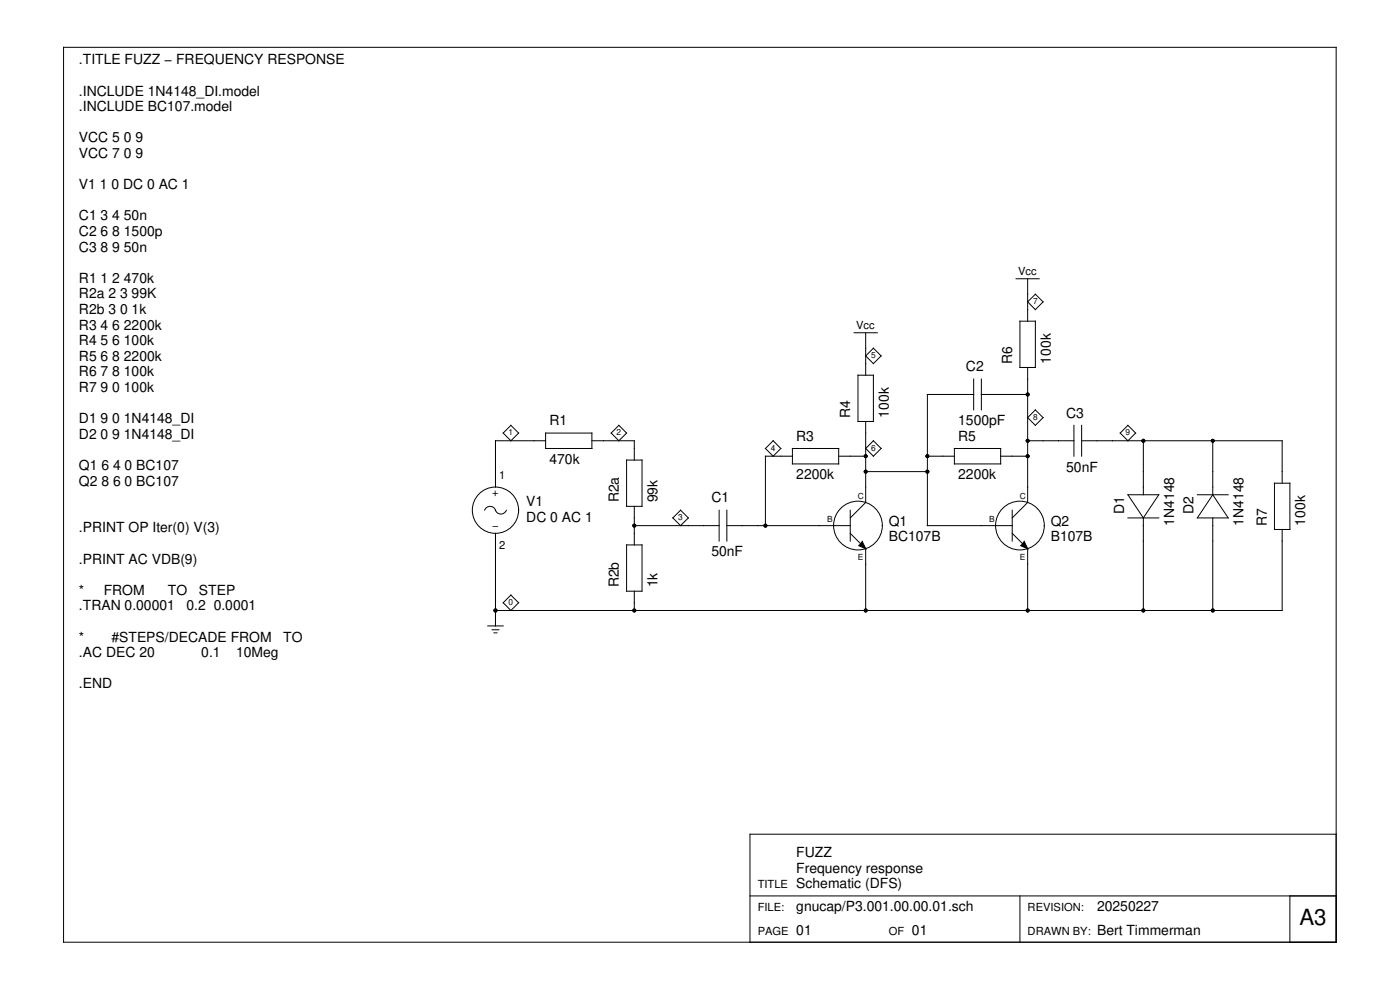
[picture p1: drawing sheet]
<svg xmlns="http://www.w3.org/2000/svg" width="420mm" height="297mm" viewBox="0 0 420 297" stroke-linecap="round" stroke-linejoin="round" font-family="sans-serif">
<g fill="none" stroke="#000" stroke-width=".3">
<path d="M19.1 14.2h381.9v268.5h-381.9zM256.3 99.8h7M259.8 99.8v12.8M304.9 83.6h7M306.1 96.4h4.6v13.9h-4.6zM308.4 83.6v12.8M308.4 90.6l2.3-2.3 2.3 2.3-2.3 2.3zM257.5 112.6h4.6v13.9h-4.6zM262.1 104.5l2.3 2.3-2.3 2.3-2.3-2.3zM292.2 118.4h-13.9v39.3h25.5M292.2 113.7v9.3M294.5 118.4h13.9"/>
<path d="M294.5 113.7v9.3M308.4 110.3v40.5l-4.6 4.6M153.3 127.6l2.3 2.3-2.3 2.3-2.3-2.3zM163.7 132.2h-15v13.9M163.7 129.9h13.9v4.7h-13.9zM177.6 132.2h12.8v5.8M185.7 127.6l2.3 2.3-2.3 2.3-2.3-2.3zM188 138h4.7v13.9h-4.7zM229.7 134.6l2.3-2.4 2.3 2.4-2.3 2.3zM237.8 134.6h13.9v4.6h-13.9zM237.8 136.9h-8.1v20.8M251.7 136.9h8.1"/>
<path d="M259.8 126.5v24.3l-4.6 4.6M262.1 132.2l2.3 2.4-2.3 2.3-2.3-2.3zM278.3 136.9h8.1M286.4 134.6h13.9v4.6h-13.9zM300.3 136.9h8.1M308.4 132.2h13.9M308.4 125.3l2.3-2.3 2.3 2.3-2.3 2.3zM322.3 127.6v9.3M324.6 132.2h60.2v12.8M324.6 127.6v9.3M338.5 127.6l2.3 2.3-2.3 2.3-2.3-2.3zM343.1 132.2v16.2"/>
<path d="M364 132.2v16.2M145.4 153.1a1.78 1.78 0 0 1 1.9-1.2 1.78 1.78 0 0 1 1.6 1.6 1.74 1.74 0 0 0 1.6 .7 1.74 1.74 0 0 0 1.4-1.1M190.4 151.9v11.6M190.4 157.7h25.4M201.9 155.4l2.4-2.3 2.3 2.3-2.3 2.3zM215.8 153.1v9.2M218.1 157.7h37.1M218.1 153.1v9.2M255.2 153.1v9.2M259.8 141.5h18.5M303.8 153.1v9.2M338.5 148.4h9.3l-4.7 7z"/>
<path d="M338.5 155.4h9.3M343.1 155.4v27.8M359.3 148.4h9.3M364 148.4l4.6 7h-9.3zM364 155.4v27.8M382.5 145h4.6v13.9h-4.6zM384.8 158.9v24.3h-236.1M148.7 160v27.8M153.3 178.5l2.3 2.4-2.3 2.3-2.3-2.3zM188 163.5h4.7v13.9h-4.7zM190.4 177.4v5.8M255.2 160l4.6 4.7v18.5"/>
<path d="M258.8 162.5l1 2.2-2.1-1zM303.8 160l4.6 4.7v18.5M307.4 162.5l1 2.2-2.1-1zM146.4 187.8h4.6M147.7 189h2M148.2 189.9h1M401 250.3h-175.9v32.4M225.1 268.8h175.9M306.1 268.8v13.9M387.1 268.8v13.9"/>
<circle cx="148.7" cy="153.1" r="6.9"/>
<circle cx="257.5" cy="157.7" r="7.3"/>
<circle cx="306.1" cy="157.7" r="7.3"/>
</g>
<g fill="#000">
<path d="M258.8 162.5l1 2.2-2.1-1zM307.4 162.5l1 2.2-2.1-1z"/>
<circle cx="308.4" cy="118.4" r=".58"/>
<circle cx="259.8" cy="136.9" r=".58"/>
<circle cx="278.3" cy="136.9" r=".58"/>
<circle cx="308.4" cy="136.9" r=".58"/>
<circle cx="308.4" cy="132.2" r=".58"/>
<circle cx="343.1" cy="132.2" r=".58"/>
<circle cx="364" cy="132.2" r=".58"/>
<circle cx="190.4" cy="157.7" r=".58"/>
<circle cx="229.7" cy="157.7" r=".58"/>
<circle cx="259.8" cy="141.5" r=".58"/>
<circle cx="278.3" cy="141.5" r=".58"/>
<circle cx="148.7" cy="183.2" r=".58"/>
<circle cx="190.4" cy="183.2" r=".58"/>
<circle cx="259.8" cy="183.2" r=".58"/>
<circle cx="308.4" cy="183.2" r=".58"/>
<circle cx="343.1" cy="183.2" r=".58"/>
<circle cx="364" cy="183.2" r=".58"/>
</g>
<text font-size="6.7" x="390" y="277.5">A3</text>
<g font-size="4.2">
<text x="23.7" y="19.3">.TITLE FUZZ − FREQUENCY RESPONSE</text>
<text x="23.7" y="28.7">.INCLUDE 1N4148_DI.model</text>
<text x="23.7" y="33.4">.INCLUDE BC107.model</text>
<text x="23.7" y="42.7">VCC 5 0 9</text>
<text x="23.7" y="47.4">VCC 7 0 9</text>
<text x="23.7" y="56.8">V1 1 0 DC 0 AC 1</text>
<text x="23.7" y="66.1">C1 3 4 50n</text>
<text x="23.7" y="70.8">C2 6 8 1500p</text>
<text x="23.7" y="75.5">C3 8 9 50n</text>
<text x="23.7" y="84.9">R1 1 2 470k</text>
<text x="23.7" y="89.5">R2a 2 3 99K</text>
<text x="23.7" y="94.2">R2b 3 0 1k</text>
<text x="23.7" y="98.9">R3 4 6 2200k</text>
<text x="23.7" y="103.6">R4 5 6 100k</text>
<text x="23.7" y="108.3">R5 6 8 2200k</text>
<text x="23.7" y="112.9">R6 7 8 100k</text>
<text x="289.9" y="111.4">C2</text>
<text x="303.8" y="109.1" transform="rotate(-90 303.8 109.1)">R6</text>
<text x="315.4" y="109.1" transform="rotate(-90 315.4 109.1)">100k</text>
<text x="23.7" y="117.6">R7 9 0 100k</text>
<text x="255.2" y="125.3" transform="rotate(-90 255.2 125.3)">R4</text>
<text x="266.7" y="125.3" transform="rotate(-90 266.7 125.3)">100k</text>
<text x="320" y="125.3">C3</text>
<text x="23.7" y="127">D1 9 0 1N4148_DI</text>
<text x="23.7" y="131.7">D2 0 9 1N4148_DI</text>
<text x="164.9" y="127.6">R1</text>
<text x="287.6" y="127.6">1500pF</text>
<text x="239" y="132.2">R3</text>
<text x="287.6" y="132.2">R5</text>
<text x="23.7" y="141">Q1 6 4 0 BC107</text>
<text x="164.9" y="139.2">470k</text>
<text x="239" y="143.8">2200k</text>
<text x="287.6" y="143.8">2200k</text>
<text x="320" y="141.5">50nF</text>
<text x="23.7" y="145.7">Q2 8 6 0 BC107</text>
<text x="158" y="151.9">V1</text>
<text x="185.7" y="150.8" transform="rotate(-90 185.7 150.8)">R2a</text>
<text x="197.3" y="150.8" transform="rotate(-90 197.3 150.8)">99k</text>
<text x="213.5" y="150.8">C1</text>
<text x="337.3" y="154.2" transform="rotate(-90 337.3 154.2)">D1</text>
<text x="358.2" y="154.2" transform="rotate(-90 358.2 154.2)">D2</text>
<text x="23.7" y="159.8">.PRINT OP Iter(0) V(3)</text>
<text x="158" y="156.6">DC 0 AC 1</text>
<text x="266.7" y="157.7">Q1</text>
<text x="315.4" y="157.7">Q2</text>
<text x="352.4" y="157.7" transform="rotate(-90 352.4 157.7)">1N4148</text>
<text x="373.2" y="157.7" transform="rotate(-90 373.2 157.7)">1N4148</text>
<text x="380.2" y="157.7" transform="rotate(-90 380.2 157.7)">R7</text>
<text x="391.7" y="157.7" transform="rotate(-90 391.7 157.7)">100k</text>
<text x="213.5" y="167">50nF</text>
<text x="266.7" y="162.3">BC107B</text>
<text x="315.4" y="162.3">B107B</text>
<text x="23.7" y="169.1">.PRINT AC VDB(9)</text>
<text x="23.7" y="178.5">*</text>
<text x="31.1" y="178.5">FROM</text>
<text x="50.4" y="178.5">TO</text>
<text x="59.7" y="178.5">STEP</text>
<text x="185.7" y="176.2" transform="rotate(-90 185.7 176.2)">R2b</text>
<text x="197.3" y="176.2" transform="rotate(-90 197.3 176.2)">1k</text>
<text x="23.7" y="183.2">.TRAN 0.00001</text>
<text x="56" y="183.2">0.2 0.0001</text>
<text x="23.7" y="192.5">*</text>
<text x="23.7" y="197.2">.AC DEC 20</text>
<text x="33.5" y="192.5">#STEPS/DECADE FROM</text>
<text x="60.4" y="197.2">0.1</text>
<text x="70.9" y="197.2">10Meg</text>
<text x="85" y="192.5">TO</text>
<text x="23.7" y="206.6">.END</text>
<text x="239" y="257.2">FUZZ</text>
<text x="239" y="261.9">Frequency response</text>
<text x="239" y="266.5">Schematic (DFS)</text>
<text x="239" y="273.4">gnucap/P3.001.00.00.01.sch</text>
<text x="329.2" y="273.4">20250227</text>
<text x="239" y="280.4">01</text>
<text x="273.7" y="280.4">01</text>
<text x="329.2" y="280.4">Bert Timmerman</text>
</g>
<g font-size="3.3">
<text x="305.5" y="82.5">Vcc</text>
<text x="256.9" y="98.7">Vcc</text>
<text x="149.9" y="143.8">1</text>
<text x="147.7" y="148.9">+</text>
<text x="147.7" y="158.9">−</text>
<text x="149.9" y="164.7">2</text>
<text x="227.4" y="266.5">TITLE</text>
<text x="227.4" y="273.4">FILE:</text>
<text x="308.4" y="273.4">REVISION:</text>
<text x="227.4" y="280.4">PAGE</text>
<text x="266.7" y="280.4">OF</text>
<text x="308.4" y="280.4">DRAWN BY:</text>
</g>
<g font-size="2.5">
<text x="310" y="91.2">7</text>
<text x="261.4" y="107.4">5</text>
<text x="310" y="125.9">8</text>
<text x="152.6" y="130.6">1</text>
<text x="185" y="130.6">2</text>
<text x="337.8" y="130.6">9</text>
<text x="231.3" y="135.2">4</text>
<text x="261.4" y="135.2">6</text>
<text x="257.5" y="149.6">C</text>
<text x="306.1" y="149.6">C</text>
<text x="203.6" y="156">3</text>
<text x="248.2" y="156.6">B</text>
<text x="296.8" y="156.6">B</text>
<text x="257.5" y="168.1">E</text>
<text x="306.1" y="168.1">E</text>
<text x="152.6" y="181.5">0</text>
</g>
</svg>
